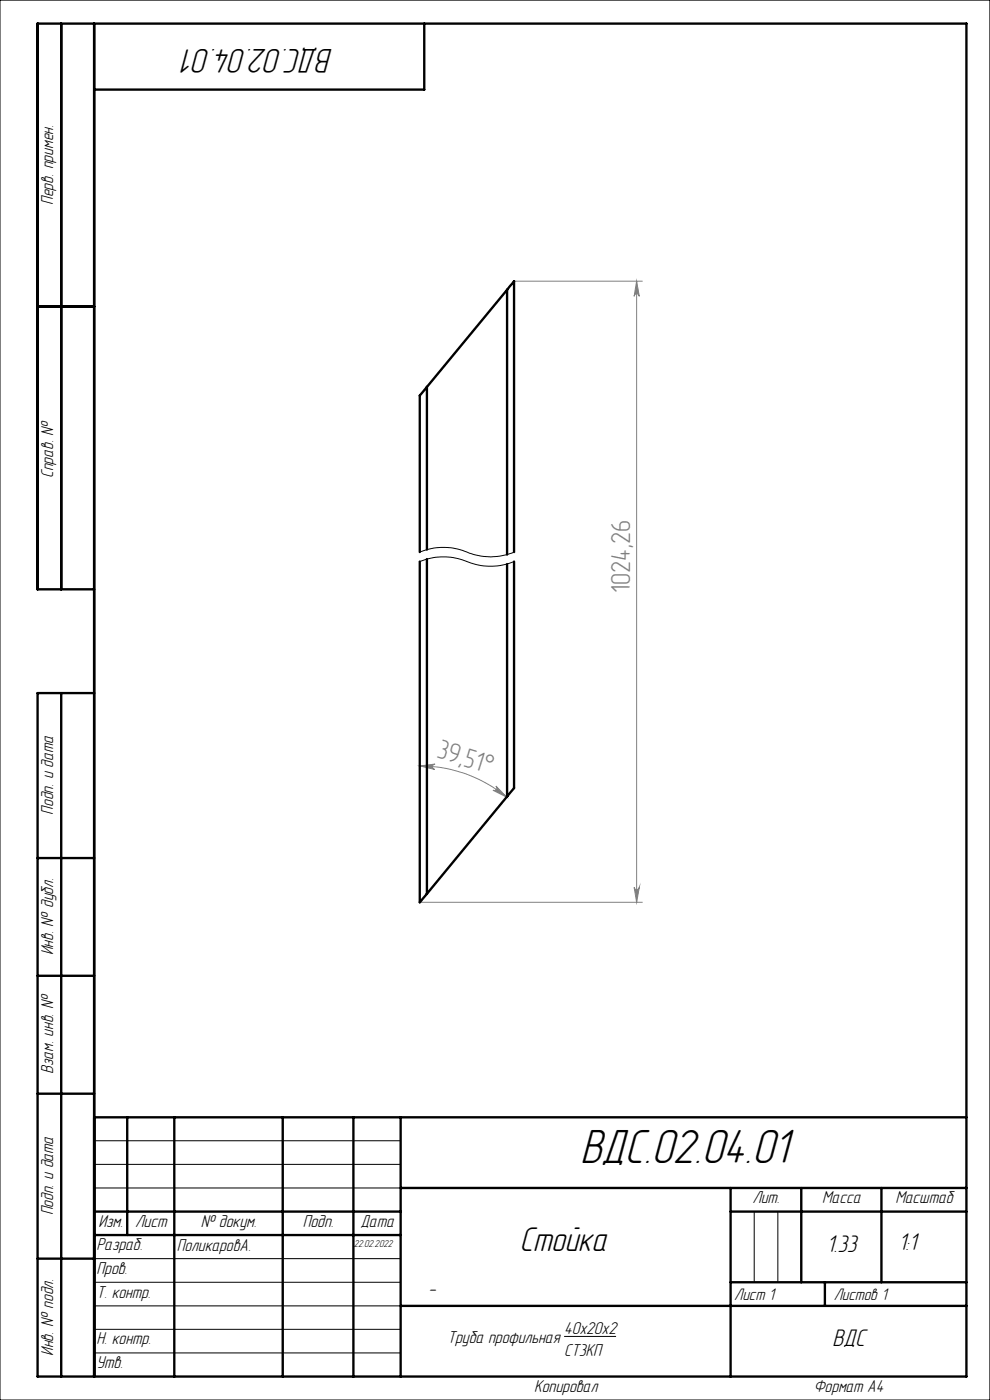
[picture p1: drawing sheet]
<svg xmlns="http://www.w3.org/2000/svg" width="210mm" height="297mm" viewBox="0 0 210 297" stroke-linecap="round" stroke-linejoin="round" font-family="sans-serif">
<g fill="none" stroke="#000" stroke-width=".21">
<path d="M0 0h210v297h-210zM89 119.1a13.5 13.5 0 0 1 11 .4 13 13 0 0 0 9-.4M89 117.1a13.5 13.5 0 0 1 11 .4 13 13 0 0 0 9-.4M20 242h65M20 247h65M20 252h65M160 257v15M165 257v15M20 267h65M20 272h65M20 277h65M20 282h65"/>
<path d="M20 287h65M119.7 283.5h11"/>
</g>
<path d="M109 59.7h27.2M135 59.7l.6 3.2a.55 .55 0 0 0-.5-.6 .55 .55 0 0 0-.6 .6zM135 59.7v131.7M89 162.5l3.3-.4a.57 .57 0 0 0-.6 .5 .57 .57 0 0 0 .5 .6zM89 162.5a28.8 28.8 0 0 1 18.5 6.6M105.2 166.8l2.3 2.3-2.9-1.5a.54 .54 0 0 0 .7-.1 .54 .54 0 0 0-.1-.7zM89 191.4h47.2M134.5 188.2a.55 .55 0 0 0 .6 .5 .55 .55 0 0 0 .5-.5l-.6 3.2z" fill="none" stroke="#808080" stroke-width=".21"/>
<g fill="none" stroke="#000" stroke-width=".5">
<path d="M13 5v120M20 5v287M90 5v14h-70M8 65h12M20 125h-12v-120h197v287h-197v-145h12M13 147v145M8 182h12M8 207h12M8 232h12M20 237h185M27 237v25M37 237v55"/>
<path d="M60 237v55M75 237v55M85 237v55M20 257h65M85 252h120M155 252v40M155 257h50M170 252v20M187 252v20M8 267h12M20 262h65M85 277h120"/>
<path d="M155 272h50M175 272v5"/>
</g>
<g fill="#808080">
<path d="M105.2 166.8l2.3 2.3-2.9-1.5a.54 .54 0 0 0 .7-.1 .54 .54 0 0 0-.1-.7zM89 162.5l3.3-.4a.57 .57 0 0 0-.6 .5 .57 .57 0 0 0 .5 .6z"/>
<path d="M135 59.7l.6 3.2a.55 .55 0 0 0-.5-.6 .55 .55 0 0 0-.6 .6zM134.5 188.2a.55 .55 0 0 0 .6 .5 .55 .55 0 0 0 .5-.5l-.6 3.2z"/>
</g>
<path d="M107.6 61.5l1.4-1.8v57.4M107.6 61.5v56.1M107.6 61.5l-17 20.6M90.6 82.1l-1.6 1.8v33.2M90.6 82.1v34.5M89 119.1v72.3l1.6-1.8M90.6 118.6v71M107.6 119.7v49.3M109 119.1v48.1l-1.4 1.8M107.6 169l-17 20.6" fill="none" stroke="#000" stroke-width=".5"/>
<text font-size="10.5" x="123" y="246.7">ВДС.02.04.01</text>
<g font-size="7.5">
<text x="70.7" y="10.5" transform="rotate(-180 70.7 10.5)">ВДС.02.04.01</text>
<text x="110.2" y="265.3">Стойка</text>
</g>
<g font-size="5.8" fill="#808080">
<text x="133.7" y="125.9" transform="rotate(-90 133.7 125.9)">1024,26</text>
<text x="92.4" y="160.6" transform="rotate(18 92.4 160.6)">39,51°</text>
</g>
<g font-size="5.3">
<text x="175.3" y="265.6">1.33</text>
<text x="190.6" y="265.2">1:1</text>
<text x="176.6" y="285.6">ВДС</text>
</g>
<text font-size="4.4" x="90.9" y="274.7">-</text>
<g font-size="3.8">
<text x="11.3" y="43.5" transform="rotate(-90 11.3 43.5)">Перв. примен.</text>
<text x="11.3" y="101.4" transform="rotate(-90 11.3 101.4)">Справ. №</text>
<text x="11.3" y="172.8" transform="rotate(-90 11.3 172.8)">Подп. и дата</text>
<text x="11.3" y="202.7" transform="rotate(-90 11.3 202.7)">Инв. № дубл.</text>
<text x="11.3" y="227.8" transform="rotate(-90 11.3 227.8)">Взам. инв. №</text>
<text x="11.3" y="257.9" transform="rotate(-90 11.3 257.9)">Подп. и дата</text>
<text x="159.6" y="255.3">Лит.</text>
<text x="174.4" y="255.3">Масса</text>
<text x="189.9" y="255.3">Масштаб</text>
<text x="20.9" y="260.3">Изм.</text>
<text x="28.7" y="260.2">Лист</text>
<text x="42.6" y="260.2">№ докум.</text>
<text x="64.2" y="260.2">Подп.</text>
<text x="76.5" y="260.2">Дата</text>
<text x="20.5" y="265.3">Разраб.</text>
<text x="37.5" y="265.4">ПоликаровА.</text>
<text x="20.5" y="275.3">Т. контр.</text>
<text x="20.5" y="270.3">Пров.</text>
<text x="11.3" y="287.7" transform="rotate(-90 11.3 287.7)">Инв. № подл.</text>
<text x="20.5" y="285.2">Н. контр.</text>
<text x="94.9" y="284.9">Труба профильная</text>
<text x="119.7" y="283.1">40х20х2</text>
<text x="119.7" y="287.7">СТ3КП</text>
<text x="20.5" y="290.3">Утв.</text>
<text x="113.3" y="295.3">Копировал</text>
<text x="172.6" y="295.3">Формат А4</text>
</g>
<g font-size="3.7">
<text x="155.7" y="275.8">Лист 1</text>
<text x="176.9" y="275.8">Листов 1</text>
</g>
<text font-size="2.2" x="75.1" y="264.6">22.02.2022</text>
</svg>
